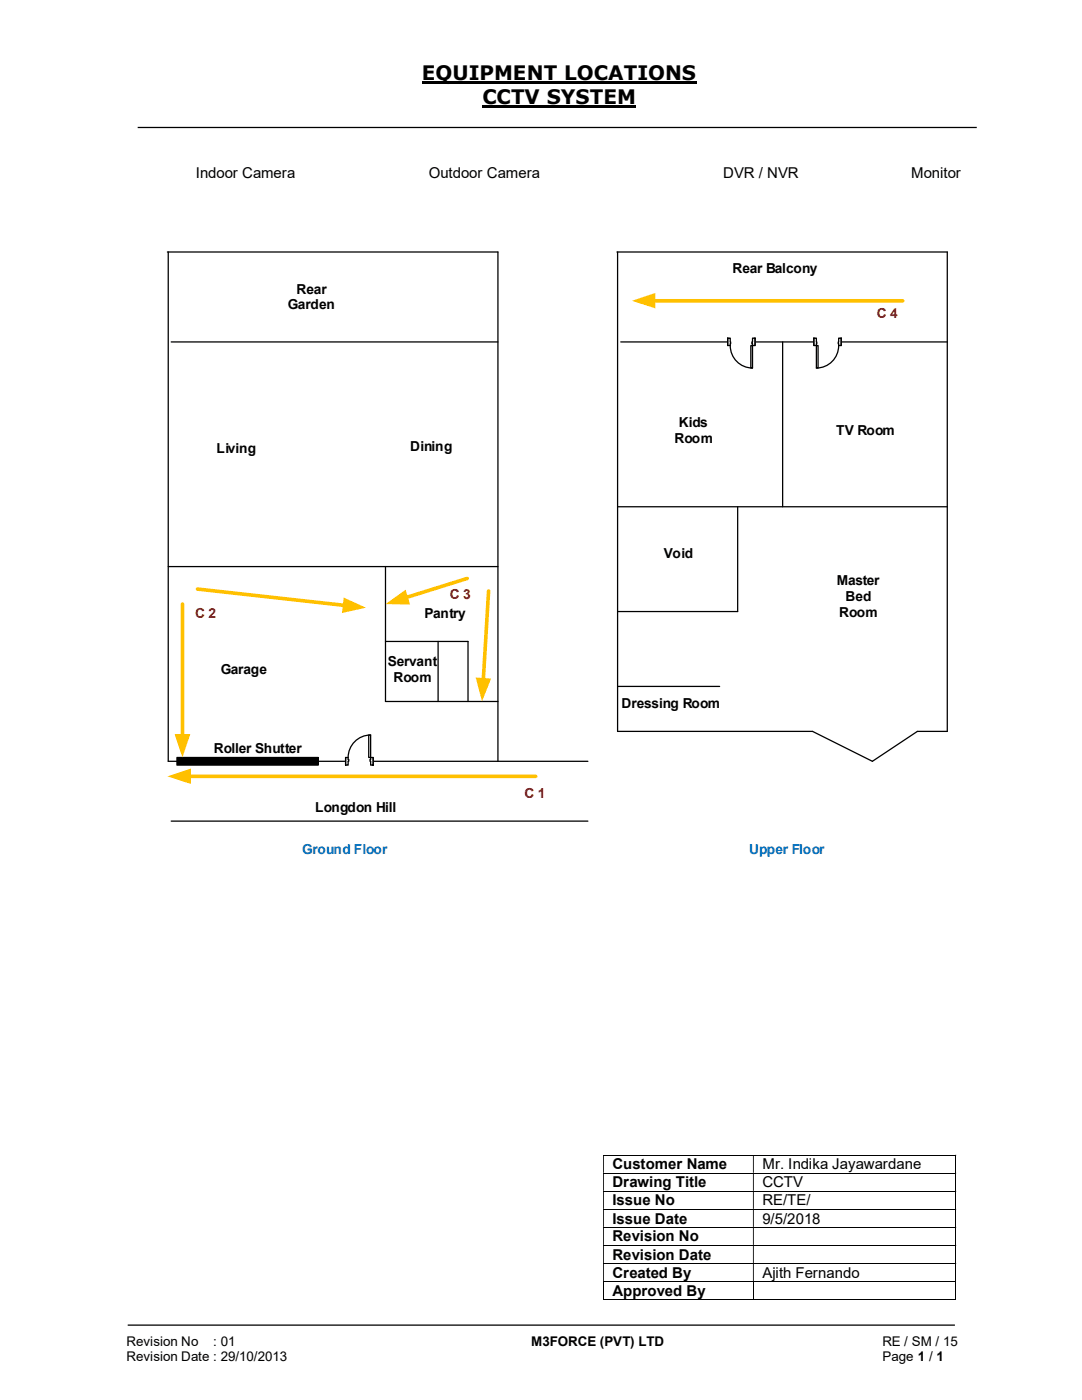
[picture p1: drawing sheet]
<svg xmlns="http://www.w3.org/2000/svg" width="216mm" height="279mm" viewBox="0 0 216 279" stroke-linecap="round" stroke-linejoin="round" font-family="sans-serif">
<path d="M84.2 16.4h54.8M96.3 21.3h30.7" fill="none" stroke="#000" stroke-width=".42"/>
<g fill="none" stroke="#000" stroke-width=".25">
<path d="M27.5 25.4h167.4M33.4 50.3h66v101.6M33.6 50.3v101.6h83.7M123.1 50.3h65.9v95.7h-6l-8.9 5.9-12-5.9h-38.9v-95.7M34.2 68.2h65.2M123.9 68.2h65.1M156.2 68.2v32.9M33.6 113.1h65.8M76.9 113.1v26.9h22.5M123.2 101.1h65.8M147.2 101.1v20.9h-24M76.9 128h16.5v12"/>
<path d="M87.4 128v12M123.2 137h20.4M35.3 151.2h28.2v1.5h-28.2zM34.2 163.9h83.1M25.5 264.5h165"/>
</g>
<g fill="none" stroke="#000" stroke-width=".2">
<path d="M120.4 230.5h70.2M120.4 234.1h70.2M120.4 237.7h70.2M190.7 230.6v3.5M190.7 234.2v3.5M190.7 237.8v3.5M120.4 241.3h70.2M120.4 244.9h70.2M120.4 248.5h70.2M120.4 252.1h70.2M120.4 255.8h70.2M120.4 259.4h29.8"/>
<path d="M120.4 255.9v3.5M150.3 255.9v3.5M150.4 259.4h40.2M190.7 241.4v3.5M190.7 245v3.5M190.7 248.6v3.5M190.7 252.2v3.5M190.7 255.9v3.5"/>
</g>
<g fill="#000">
<path d="M35.3 151.2h28.2v1.5h-28.2z" fill-rule="evenodd"/>
<path d="M190.6 230.5h.2v.1h-.2zM120.4 230.6h.1v3.5h-.1zM150.2 230.6h.2v3.5h-.2z" fill-rule="evenodd"/>
<path d="M190.6 234.1h.2v.1h-.2zM120.4 234.2h.1v3.5h-.1zM150.2 234.2h.2v3.5h-.2z" fill-rule="evenodd"/>
<path d="M190.6 237.7h.2v.1h-.2zM120.4 237.8h.1v3.5h-.1zM150.2 237.8h.2v3.5h-.2z" fill-rule="evenodd"/>
<path d="M190.6 241.3h.2v.1h-.2zM120.4 241.4h.1v3.5h-.1zM150.2 241.4h.2v3.5h-.2z" fill-rule="evenodd"/>
<path d="M190.6 244.9h.2v.1h-.2zM120.4 245h.1v3.5h-.1zM150.2 245h.2v3.5h-.2z" fill-rule="evenodd"/>
<path d="M190.6 248.5h.2v.1h-.2zM120.4 248.6h.1v3.5h-.1zM150.2 248.6h.2v3.5h-.2z" fill-rule="evenodd"/>
<path d="M190.6 252.1h.2v.1h-.2zM120.4 252.2h.1v3.5h-.1zM150.2 252.2h.2v3.5h-.2z" fill-rule="evenodd"/>
</g>
<path d="M190.6 255.7h.2v.2h-.2zM190.6 259.3h.2v.1h-.2z" fill="#000"/>
<path d="M162.4 67.4h5.5v1.6h-5.5z" fill="#fff"/>
<path d="M162.4 67.4h5.5v1.6h-5.5z" fill="none" stroke="#fff" stroke-width=".25"/>
<path d="M162.4 67.5v1.5h.5v-1.5zM167.3 67.5h.6v1.5h-.6z" fill-rule="evenodd" fill="#fff"/>
<path d="M162.9 68.2v-.7h-.5v1.5h.5v-.4M167.3 68.2v-.7h.6v1.5h-.6v-.4" fill="none" stroke="#000" stroke-width=".25"/>
<path d="M162.9 68.2l.1 .4zM167.3 68.2v.4z" fill-rule="evenodd" fill="#fff"/>
<path d="M162.4 67.5v1.5M162.9 68.2v.4M167.3 69a4.5 4.5 0 0 1-4.4 4.4M167.3 68.2v.4M167.9 67.5v1.5" fill="none" stroke="#000" stroke-width=".25"/>
<path d="M162.9 69h.3v4.4h-.3z" fill-rule="evenodd" fill="#fff"/>
<path d="M162.9 69h.3v4.4h-.3z" fill="none" stroke="#000" stroke-width=".25"/>
<path d="M69 151.1h5.5v1.6h-5.5z" fill="#fff"/>
<path d="M69 151.1h5.5v1.6h-5.5z" fill="none" stroke="#fff" stroke-width=".25"/>
<path d="M74 151.2v1.5h.5v-1.5zM69 151.2h.5v1.5h-.5z" fill-rule="evenodd" fill="#fff"/>
<path d="M69.5 151.6v-.4h-.5v1.5h.5v-.8M74 151.6v-.4h.5v1.5h-.5v-.8" fill="none" stroke="#000" stroke-width=".25"/>
<path d="M73.8 151.6v.3h.2v-.3zM69.5 151.6h.1v.3h-.1z" fill-rule="evenodd" fill="#fff"/>
<path d="M69 151.2v1.5M69.5 151.6h.1v.3h-.1M74 151.6h-.2v.3h.2M74 146.7a4.5 4.5 0 0 0-4.5 4.5M74.5 151.2v1.5" fill="none" stroke="#000" stroke-width=".25"/>
<path d="M73.6 146.7h.4v4.5h-.4z" fill-rule="evenodd" fill="#fff"/>
<path d="M73.6 146.7h.4v4.5h-.4z" fill="none" stroke="#000" stroke-width=".25"/>
<path d="M145.2 67.4h5.5v1.6h-5.5z" fill="#fff"/>
<path d="M145.2 67.4h5.5v1.6h-5.5z" fill="none" stroke="#fff" stroke-width=".25"/>
<path d="M150.2 67.5h.5v1.5h-.5zM145.2 67.5v1.5h.5v-1.5z" fill-rule="evenodd" fill="#fff"/>
<path d="M145.7 68.2v-.7h-.5v1.5h.5v-.4M150.2 68.2v-.7h.5v1.5h-.5v-.4" fill="none" stroke="#000" stroke-width=".25"/>
<path d="M150 68.2h.2v.4h-.2zM145.7 68.2l.1 .4z" fill-rule="evenodd" fill="#fff"/>
<path d="M145.2 67.5v1.5M145.7 69a4.5 4.5 0 0 0 4.5 4.4M145.7 68.2v.4M150.2 68.2h-.2v.4h.2M150.7 67.5v1.5" fill="none" stroke="#000" stroke-width=".25"/>
<path d="M149.8 69h.4v4.4h-.4z" fill-rule="evenodd" fill="#fff"/>
<path d="M149.8 69h.4v4.4h-.4z" fill="none" stroke="#000" stroke-width=".25"/>
<path d="M37.7 154.9h69.2" fill="none" stroke="#ffc000" stroke-width=".72"/>
<path d="M33.4 154.9l4.7-1.5v3.1z" fill="#ffc000"/>
<path d="M93.2 115.4l-12.2 3.9" fill="none" stroke="#ffc000" stroke-width=".72"/>
<path d="M76.9 120.6l4-2.9 .9 2.9z" fill="#ffc000"/>
<path d="M36.4 120.6v26.3" fill="none" stroke="#ffc000" stroke-width=".72"/>
<path d="M34.8 146.5h3.2l-1.6 4.7z" fill="#ffc000"/>
<path d="M130.4 60h49.7" fill="none" stroke="#ffc000" stroke-width=".72"/>
<path d="M126.1 60l4.7-1.5v3.1z" fill="#ffc000"/>
<path d="M97.5 117.9l-1.1 17.8" fill="none" stroke="#ffc000" stroke-width=".72"/>
<path d="M94.9 135.2l3.1 .2-1.8 4.6z" fill="#ffc000"/>
<path d="M39.4 117.6l29.4 3.2" fill="none" stroke="#ffc000" stroke-width=".72"/>
<path d="M68.6 119.3l4.4 2-4.8 1z" fill="#ffc000"/>
<g font-size="4">
<text x="84.2" y="16">EQUIPMENT LOCATIONS</text>
<text x="96.3" y="20.8">CCTV SYSTEM</text>
</g>
<g font-size="3">
<text x="39.1" y="35.5">Indoor Camera</text>
<text x="85.6" y="35.5">Outdoor Camera</text>
<text x="144.3" y="35.5">DVR / NVR</text>
<text x="181.8" y="35.5">Monitor</text>
<text x="122.2" y="233.4">Customer Name</text>
<text x="152.1" y="233.4">Mr. Indika Jayawardane</text>
<text x="122.2" y="236.9">Drawing Title</text>
<text x="152.1" y="236.9">CCTV</text>
<text x="122.2" y="240.6">Issue No</text>
<text x="122.2" y="244.2">Issue Date</text>
<text x="152.1" y="240.6">RE/TE/</text>
<text x="152.1" y="244.2">9/5/2018</text>
<text x="122.2" y="247.7">Revision No</text>
<text x="122.2" y="251.4">Revision Date</text>
<text x="122.2" y="255">Created By</text>
<text x="152.1" y="255">Ajith Fernando</text>
<text x="122.2" y="258.6">Approved By</text>
</g>
<g font-size="2.7">
<text x="59.1" y="58.6">Rear</text>
<text x="146.1" y="54.5">Rear Balcony</text>
<text x="57.4" y="61.8">Garden</text>
<text x="134.6" y="88.4">Room</text>
<text x="135.5" y="85.1">Kids</text>
<text x="166.9" y="86.7">TV Room</text>
<text x="43.2" y="90.4">Living</text>
<text x="81.9" y="90.1">Dining</text>
<text x="132.5" y="111.3">Void</text>
<text x="167" y="116.8">Master</text>
<text x="168.7" y="120">Bed</text>
<text x="84.7" y="123.3">Pantry</text>
<text x="167.5" y="123.1">Room</text>
<text x="44.1" y="134.6">Garage</text>
<text x="77.4" y="133">Servant</text>
<text x="78.5" y="136.2">Room</text>
<text x="124" y="141.2">Dressing Room</text>
<text x="42.7" y="150.2">Roller Shutter</text>
<text x="62.9" y="162.1">Longdon Hill</text>
<text x="25.2" y="268.7">Revision No</text>
<text x="42.6" y="268.7">: 01</text>
<text x="106" y="268.7">M3FORCE (PVT) LTD</text>
<text x="176.1" y="268.7">RE / SM / 15</text>
<text x="25.2" y="271.7">Revision Date : 29/10/2013</text>
<text x="176.1" y="271.7">Page 1 / 1</text>
</g>
<g font-size="2.7" fill="#c00000">
<text x="175" y="63.5">C 4</text>
<text x="89.7" y="119.6">C 3</text>
<text x="38.9" y="123.3">C 2</text>
<text x="104.7" y="159.2">C 1</text>
</g>
<g font-size="2.7" fill="#0070c0">
<text x="60.3" y="170.4">Ground Floor</text>
<text x="149.5" y="170.4">Upper Floor</text>
</g>
</svg>
